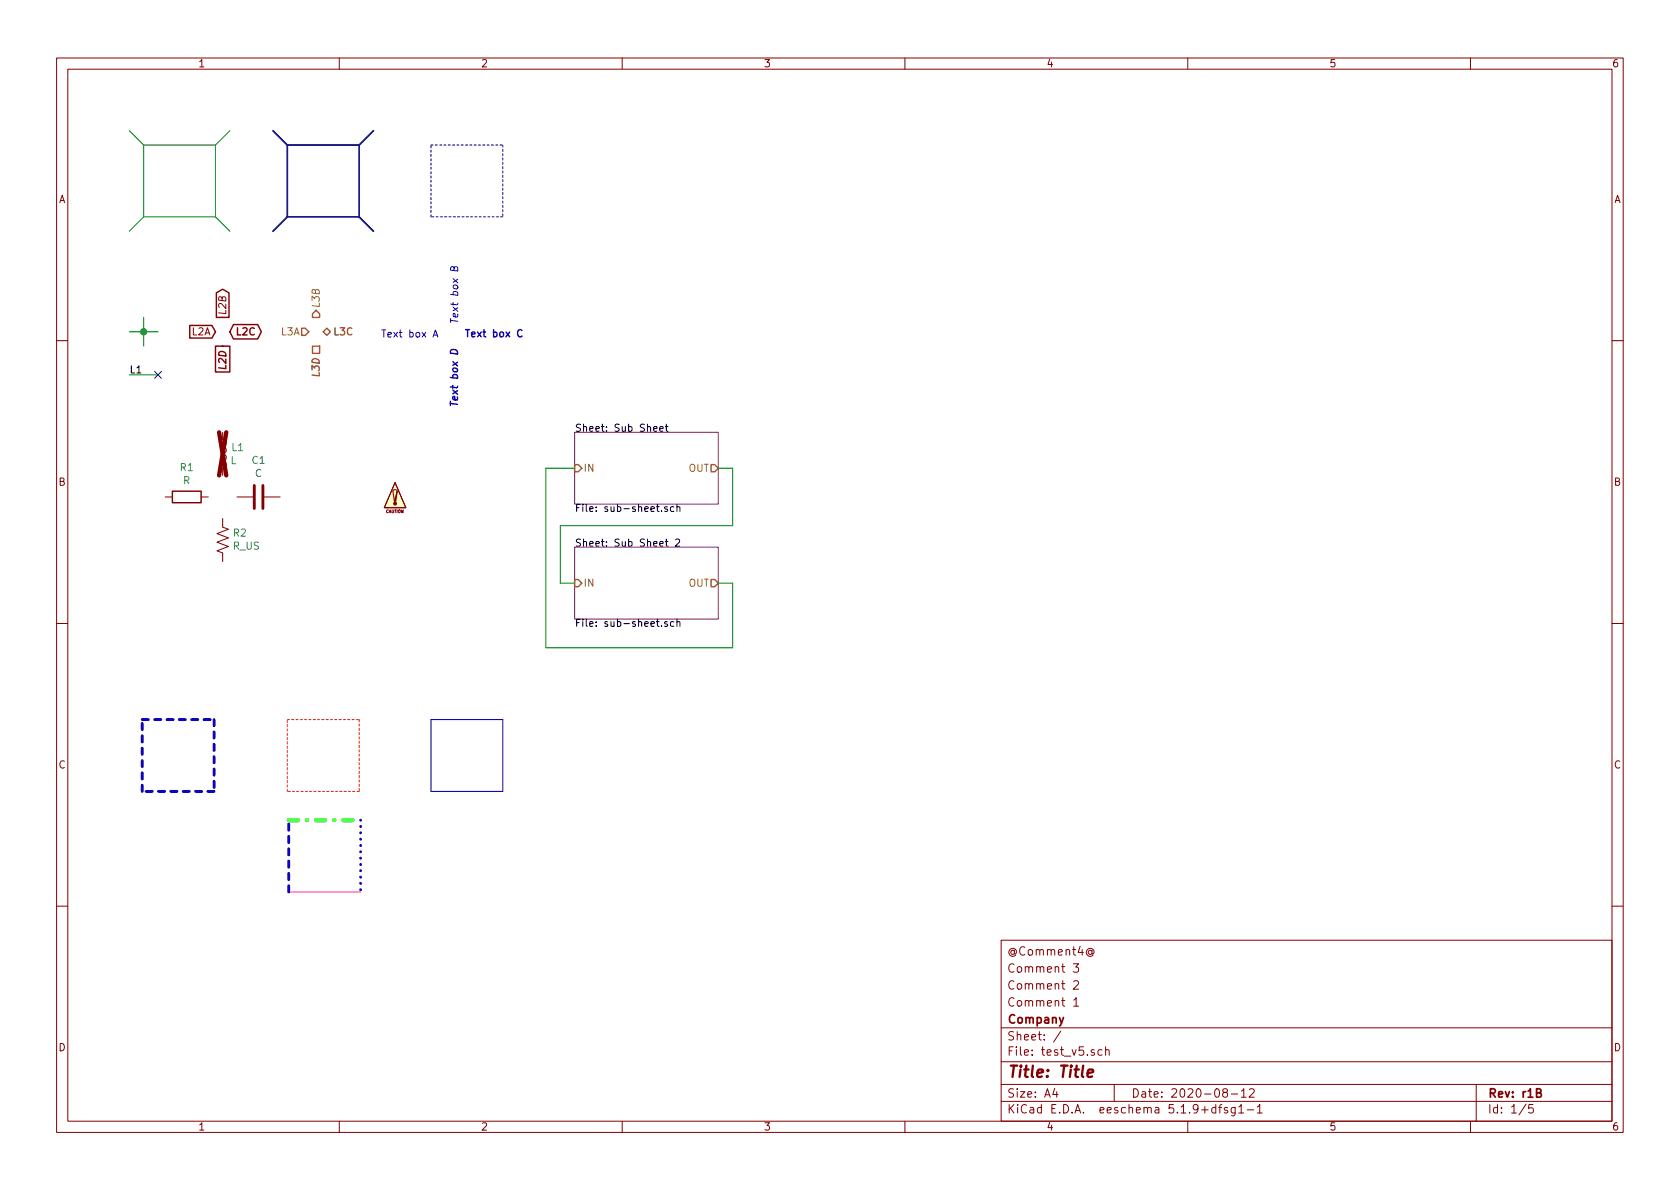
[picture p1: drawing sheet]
<svg xmlns="http://www.w3.org/2000/svg" width="297mm" height="210mm" viewBox="0 0 297 210" stroke-linecap="round" stroke-linejoin="round" font-family="sans-serif">
<g fill="none" stroke="#840000" stroke-width=".18">
<path d="M10 10.3h277v189.9h-277zM12 12.2h273v186.1h-273zM60 10.3v1.9M110 10.3v1.9M160 10.3v1.9M210 10.3v1.9M260 10.3v1.9M10 60.2h2M39.4 76.4v1.3a.63 .63 0 0 1 .6 .7 .63 .63 0 0 1-.6 .6 .63 .63 0 0 1 .6 .6 .63 .63 0 0 1-.6 .7 .63 .63 0 0 1 .6 .6 .63 .63 0 0 1-.6 .6 .63 .63 0 0 1 .6 .7 .63 .63 0 0 1-.6 .6v1.3M285 60.2h2M29.2 87.9h1.3M35.6 87.9h1.2"/>
<path d="M39.4 91.7v1.5l1 .4-2 .8 2 .7-2 .8 2 .7-2 .8 1 .4v1.5M41.9 87.9h2.8M46.7 87.9h2.8M69.5 86.9l.2-.3 .4 .1 .1 .2M69.8 85.3l2 4.5h-3.9zM10 110.3h2M285 110.3h2M10 160.2h2M177 166.3h108v32h-108zM189.8 170.4h.9l-.5 .6 .4 .1v.7l-.2 .1-.6-.1M189.8 176.9l.5-.5v1.5M189.8 173.6l.3-.2h.3l.3 .5-.9 1h.9"/>
<path d="M189.8 177.9h.9M193.1 168.2a.37 .37 0 0 0-.6-.1 .37 .37 0 0 0 0 .6 .37 .37 0 0 0 .6-.1M193.1 168v.6l.1 .1a.63 .63 0 0 0-.2-1 .63 .63 0 0 0-.9 .4 .71 .71 0 0 0 .3 .9 .71 .71 0 0 0 .9-.1M285 160.2h2M60 198.3v1.9M110 198.3v1.9M160 198.3v1.9M177 194.8h108M177 191.8h108M177 187.8h108M177 181.8h108M186.5 192.5l-.4 1h1"/>
<path d="M186.8 193v1M187.6 182.3l-1.3 2M194.8 185.7l-.4-.1-.3 .3 .1 .6 .2 .1 .4-.1M195.5 185.7l.2-.1 .4 .1v.9M195.5 185.1v1.5M197 191.8v3M210 198.3v1.9M215 195.9l-.5-.1-.3 .3 .1 .6 .2 .1 .5-.1M215 195.3v1.5M215.5 195.8h.5M216 195.3l-.3 .2v1.3M216.5 193.2l-.3-.3 .1-.2a.48 .48 0 0 1 .6-.1l.1 .2-.1 .3-.6 .1a.48 .48 0 0 0 0 .7l.2 .1 .5-.1v-.4l-.2-.3"/>
<path d="M217 195.9l-.3-.1-.2 .2v.3l.5 .1v.3h-.5M217.7 193.5h1.1M218.4 195.8v1.2l-.3 .3h-.3M218.4 195.9l-.4-.1-.3 .3 .1 .6h.6M219 195.8l.5-.5v1.5M219 196.8h.9M219.5 193l.4-.5v1.5M219.5 194h.8M220.5 196.3h1.2M220.9 192.7l.2-.2h.4l.2 .2 .1 .3-1 1h1M222.3 195.8l.4-.5v1.5M222.3 196.8h.9"/>
<path d="M260 198.3v1.9M261 191.8v6.5M269.8 195.2l-1.2 2M271 195.3h-.7v.7l.2-.1 .5 .1 .1 .2-.1 .5-.2 .1-.5-.1"/>
</g>
<path d="M271.7 193.2l.7-.1v-.4l-.2-.2h-.5v1.5h.5l.3-.1v-.4l-.1-.2-.2-.1" fill="none" stroke="#840000" stroke-width=".3"/>
<path d="M192.3 189.8l1-.2-.1-.4-.5-.1-.3 .3-.1 .9 .2 .1 .6-.1" fill="none" stroke="#840000" stroke-width=".41"/>
<path d="M101.6 76.4h25.4v12.7h-25.4zM101.6 96.8h25.4v12.7h-25.4z" fill="none" stroke="#840084" stroke-width=".18"/>
<g fill="none" stroke="#000" stroke-width=".18">
<path d="M115.6 75.8l.6-.1-.1-.2-.4-.1-.1 .2v.6h.5M116.7 75.8l.6-.1-.1-.2-.4-.1-.1 .2v.6h.5M117.6 75.4h.5M117.8 75v1.1l.3 .2M117 90.3v.1M117.6 95.8h.5M117.8 95.3v1.1l.3 .2M118 89.7l-.3-.1-.2 .2 .1 .2 .4 .1v.3h-.5M119.2 89.7l-.4-.1-.3 .2 .2 .6h.5M119.5 95.4l.4-.1 .3 .4-.1 .2-.7 .7h.8M119.7 89.7l.2-.1 .3 .1v.7M119.7 89.2v1.2"/>
<path d="M117 110.6v.2M118 110l-.3-.1-.2 .2 .1 .2 .4 .1v.3h-.5M119.2 110l-.4-.1-.3 .3 .2 .5h.5M119.7 110.1l.2-.2 .3 .1v.8M119.7 109.5v1.3"/>
</g>
<path d="M53.3 58h.7l.6 .7-.6 .6h-.7zM55.9 54.9l.6 .6v.6h-1.3v-.6zM57.1 58.7l.7-.7 .6 .7-.6 .6zM55.2 61.2h1.3v1.3h-1.3zM101.6 82.2h.6l.7 .6-.7 .6h-.6zM125.7 82.2h.7l.6 .6-.6 .6h-.7zM101.6 102.5h.6l.7 .6-.7 .7h-.6zM125.7 102.5h.7l.6 .6-.6 .7h-.7z" fill="none" stroke="#848400" stroke-width=".25"/>
<path d="M69.8 85.3l2 4.5h-3.9z" fill="#ffffc2" stroke="#ffffc2" stroke-width=".18"/>
<g fill="#840000" stroke="#840000" stroke-width=".18">
<path d="M69.5 86.9l.2 1.7z"/>
<path d="M70.2 86.9l-.2 1.7h-.3z"/>
<circle cx="69.8" cy="89" r=".25"/>
</g>
<path d="M38.7 76.4l1.3 7.7M40 76.4l-1.3 7.7" fill="none" stroke="#840000" stroke-width=".76"/>
<path d="M33.6 57.6h3.9l.6 1.1-.6 1.1h-3.9zM38.3 51.8l1.1-.7 1.1 .7v4.3h-2.2zM41.3 57.4h4.3l.6 1.3-.6 1.2h-4.3l-.7-1.2zM38.1 61.2h2.5v4.6h-2.5zM30.5 86.9h5.1v2h-5.1z" fill="none" stroke="#840000" stroke-width=".25"/>
<path d="M45 85.8v4.1M46.5 85.8v4.1" fill="none" stroke="#840000" stroke-width=".51"/>
<path d="M25.1 127.2h12.7M25.1 139.9v-12.7M37.8 139.9h-12.7M37.8 127.2v12.7M51.1 157.7v-12.7" fill="none" stroke="#0000c2" stroke-width=".51" stroke-dasharray="1.1 1.1"/>
<path d="M76.2 25.6h12.7M76.2 38.3v-12.7M88.9 25.6v12.7M88.9 38.3h-12.7" fill="none" stroke="#0000c2" stroke-width=".18" stroke-dasharray=".4 .4"/>
<path d="M76.6 59.6l.4-1.3 .4 1.3M76.7 59.3h.6M80.3 47.4l.1-.2h.4l.1 .7-1.2-.1v-.5l.1-.1 .4 .1 .1 .5M76.2 127.2h12.7v12.7h-12.7z" fill="none" stroke="#0000c2" stroke-width=".18"/>
<path d="M51.1 145h12.7" fill="none" stroke="#0f0" stroke-width=".76" stroke-dasharray="1.6 1.6 0 1.6"/>
<path d="M50.8 127.2h12.7M50.8 139.9v-12.7M63.5 127.2v12.7M63.5 139.9h-12.7" fill="none" stroke="#f00" stroke-width=".18" stroke-dasharray=".4 .4"/>
<path d="M63.8 145v12.7" fill="none" stroke="#0000c2" stroke-width=".51" stroke-dasharray="0 1.1"/>
<path d="M51.1 157.7h12.7" fill="none" stroke="#f0f" stroke-width=".18"/>
<path d="M48.3 23.1l2.5 2.5M50.8 25.6v12.7M50.8 38.3h12.7M50.8 25.6h12.7M50.8 38.3l-2.5 2.6M63.5 25.6v12.7M63.5 38.3l2.5 2.6M66 23.1l-2.5 2.5" fill="none" stroke="#000084" stroke-width=".3"/>
<g fill="none" stroke="#008400" stroke-width=".18">
<path d="M22.9 23.1l2.5 2.5M25.4 25.6v12.7M25.4 25.6h12.7M25.4 38.3h12.7M25.4 38.3l-2.5 2.6M38.1 25.6v12.7M38.1 38.3l2.5 2.6M40.6 23.1l-2.5 2.5M22.9 58.7h5M25.4 56.1v5.1M22.9 66.3h5M101.6 82.8h-5.1v31.7h33v-11.4h-2.5"/>
<path d="M127 82.8h2.5v10.2h-30.4v10.1h2.5"/>
</g>
<path d="M82.3 58.3h.7M82.7 58.3v1.3M79.6 71v.7M79.6 71.3l1.3 .2M80.8 70.2l.1 .4-.2 .1-.6-.1v-.5h.3l.1 .6" fill="none" stroke="#0000c2" stroke-width=".25"/>
<circle cx="25.4" cy="58.7" r=".51" fill="#008400" stroke="#008400" stroke-width=".25"/>
<path d="M27.3 65.7l1.2 1.2M28.5 65.7l-1.2 1.2" fill="none" stroke="#000084" stroke-width=".18"/>
<text font-size="2.8" fill="#840000" x="178" y="190.5">Title: Title</text>
<g font-size="2.1" fill="#840000">
<text x="178" y="172">Comment 3</text>
<text x="178" y="169">@Comment4@</text>
<text x="178" y="178">Comment 1</text>
<text x="178" y="175">Comment 2</text>
<text x="178" y="184">Sheet: /</text>
<text x="178" y="181">Company</text>
<text x="178" y="186.7">File: test_v5.sch</text>
<text x="178" y="196.9">KiCad E.D.A. eeschema 5.1.9+dfsg1-1</text>
<text x="178" y="194.1">Size: A4</text>
<text x="200" y="194.1">Date: 2020-08-12</text>
<text x="263" y="194.1">Rev: r1B</text>
<text x="263" y="196.9">Id: 1/5</text>
</g>
<g font-size="1.8" fill="#840000">
<text x="35" y="11.9">1</text>
<text x="85" y="11.9">2</text>
<text x="135" y="11.9">3</text>
<text x="185" y="11.9">4</text>
<text x="235" y="11.9">5</text>
<text x="285" y="11.9">6</text>
<text x="10.4" y="35.9">A</text>
<text x="285.4" y="35.9">A</text>
<text x="34" y="59.3">L2A</text>
<text x="40" y="55.9" transform="rotate(-90 40 55.9)">L2B</text>
<text x="41.5" y="59.3">L2C</text>
<text x="40" y="64.9" transform="rotate(-90 40 64.9)">L2D</text>
<text x="10.4" y="85.9">B</text>
<text x="285.4" y="85.9">B</text>
<text x="10.4" y="135.9">C</text>
<text x="285.4" y="135.9">C</text>
<text x="10.4" y="185.9">D</text>
<text x="285.4" y="185.9">D</text>
<text x="35" y="199.9">1</text>
<text x="85" y="199.9">2</text>
<text x="135" y="199.9">3</text>
<text x="185" y="199.9">4</text>
<text x="235" y="199.9">5</text>
<text x="285" y="199.9">6</text>
</g>
<g font-size="1.8" fill="#848400">
<text x="49.7" y="59.3">L3A</text>
<text x="56.5" y="54.6" transform="rotate(-90 56.5 54.6)">L3B</text>
<text x="58.8" y="59.3">L3C</text>
<text x="56.5" y="66.2" transform="rotate(-90 56.5 66.2)">L3D</text>
<text x="103.1" y="83.4">IN</text>
<text x="121.7" y="83.4">OUT</text>
<text x="103.1" y="103.8">IN</text>
<text x="121.7" y="103.8">OUT</text>
</g>
<g font-size="1.8" fill="#0000c2">
<text x="67.3" y="59.7">Text box A</text>
<text x="81" y="57.4" transform="rotate(-90 81 57.4)">Text box B</text>
<text x="83.7" y="59.6">Text box C</text>
<text x="81" y="70.3" transform="rotate(-90 81 70.3)">Text box D</text>
</g>
<g font-size="1.8">
<text x="22.9" y="66">L1</text>
<text x="101.6" y="76.3">Sheet: Sub Sheet</text>
<text x="101.6" y="90.5">File: sub-sheet.sch</text>
<text x="101.6" y="96.7">Sheet: Sub Sheet 2</text>
<text x="101.6" y="110.8">File: sub-sheet.sch</text>
</g>
<g font-size="1.8" fill="#008484">
<text x="31.9" y="83.3">R1</text>
<text x="40.8" y="82.1">L</text>
<text x="41" y="79.8">L1</text>
<text x="44.6" y="82">C1</text>
<text x="32.4" y="85.6">R</text>
<text x="45.1" y="84.3">C</text>
<text x="41.3" y="94.9">R2</text>
<text x="41.2" y="97.2">R_US</text>
</g>
<text font-size=".7" fill="#840000" x="68.2" y="90.7">CAUTION</text>
</svg>
